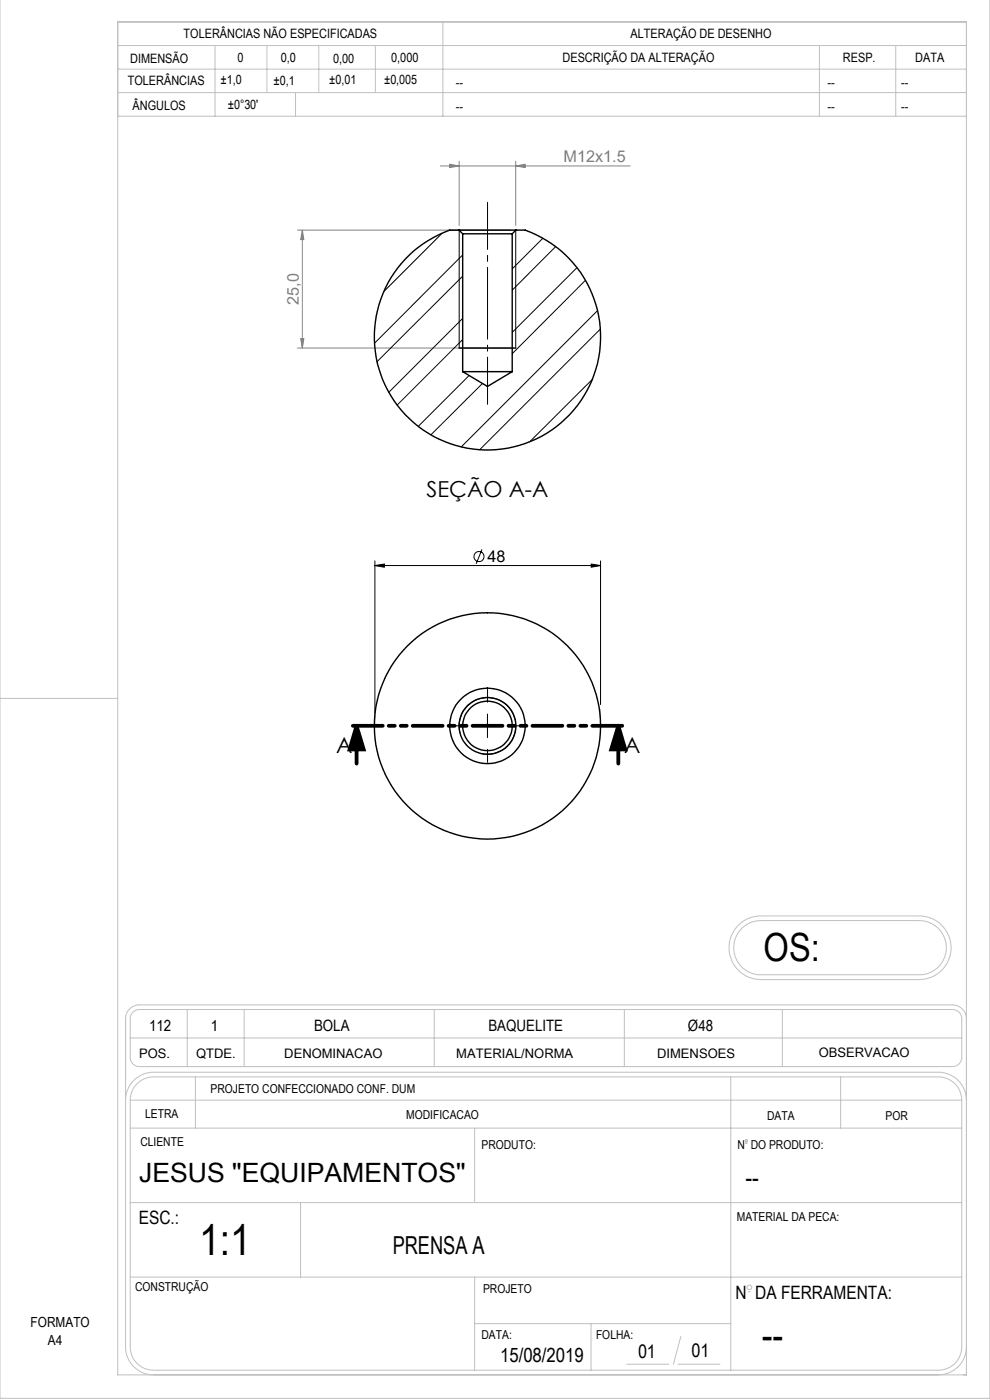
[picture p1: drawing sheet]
<svg xmlns="http://www.w3.org/2000/svg" width="210mm" height="297mm" viewBox="0 0 210 297" stroke-linecap="round" stroke-linejoin="round" font-family="sans-serif">
<g fill="none" stroke="#000" stroke-width=".21">
<path d="M97.4 48.9v24.9M109.4 48.9v24.9M79.5 120l2-.3v.6zM79.5 119v32.2M79.5 120h47.9M102.2 116.6l-1.2 3M125.4 119.7l2 .3-2 .3zM127.4 119v30.5M97.6 155.5a6 6 0 0 1 5.3-7.5 6 6 0 0 1 6.5 6.6 6 6 0 0 1-7.6 5.2M100.9 154h5M103.4 151.5v5"/>
<circle cx="101.6" cy="118.1" r="1.08"/>
</g>
<path d="M75.6 154l1.6 5h-3zM131.2 154l1.4 5h-3z" fill="none" stroke="#000" stroke-width=".8" stroke-linecap="butt"/>
<g fill="none" stroke="#c0c0c0" stroke-width=".21">
<path d="M210 -.1v296.7h-210v-296.6M25 4.7h180v287h-180zM25 9.7h180M25 19.6h180M25 14.7h180M45.6 9.7v15M56.6 9.7v9.9M62.7 19.6v5.1M67.6 9.7v9.9M79.6 9.7v9.9M93.9 4.7v20M173.8 9.7v15"/>
<path d="M190 9.7v15M25 24.7h180M0 148.2h25M79.7 150.5l-.3 3.5M127.4 150.5v3.5M156.7 196.2l.5-.5a6.7 6.7 0 0 1 4.2-1.4h33.6a6.8 6.8 0 0 1 6.8 6.8 6.8 6.8 0 0 1-6.8 6.7h-33.6a6.8 6.8 0 0 1-6.2-4.2 6.8 6.8 0 0 1 1.5-7.4zM157.4 196.9l.2-.2a5.6 5.6 0 0 1 3.8-1.4h33.6a5.8 5.8 0 0 1 5.7 5.7 5.8 5.8 0 0 1-5.7 5.8h-33.6a5.8 5.8 0 0 1-5.3-3.6 5.8 5.8 0 0 1 1.3-6.3zM28.3 214.7l1.1-.5h172.8a1.93 1.93 0 0 1 1.8 1.9v8.4a1.93 1.93 0 0 1-2 1.8h-172.4a1.92 1.92 0 0 1-2-2v-8.2a1.81 1.81 0 0 1 .7-1.4zM39.7 214.2v12.1M51.8 214.2v12.1M92.1 214.2v12.1M132.4 214.2v12.1"/>
<path d="M165.9 214.2v12.1M205 216.1a2.94 2.94 0 0 0-3-2.9h-172.4a2.94 2.94 0 0 0-3 2.9v69.6a6 6 0 0 0 6 6M26.6 233.4a6 6 0 0 1 6-5.9h166.5a6 6 0 0 1 5.9 5.9M27.6 233.4a4.9 4.9 0 0 1 5-4.9h166.5a4.9 4.9 0 0 1 4.9 4.9M27.6 233.4v52.3a4.9 4.9 0 0 0 5 5h166.5a4.9 4.9 0 0 0 4.9-5v-52.3M27.6 239.3h176.4M27.6 233.4h176.4M27.6 220.2h176.4M41.5 228.5v10.8M100.7 239.3v15.8M155 228.5v62.2M178.3 228.5v10.8"/>
<path d="M27.6 255.1h176.4M63.7 255.1v15.8M158.2 242.6h.2M27.6 270.9h176.4M100.7 270.9v19.8M158.7 274h.5M100.7 280.8h54.3M125.4 280.8v9.9M133 289.4h8.9M143.8 289.4h8.9M144.4 283.5l-1.6 5.9M205 285.7a6 6 0 0 1-5.9 6"/>
<circle cx="158.3" cy="242.1" r=".25"/>
<circle cx="159" cy="273.1" r=".5"/>
</g>
<path d="M93.4 35.2h40.3M95.4 34.9l2 .3-2 .4zM97.4 34.2v13.6M109.4 35.2l2-.3v.7zM109.4 34.2v13.6M63.1 48.8h45.3M64.1 48.8v25M64.1 48.8l.4 2h-.7zM63.1 73.8h45.3M63.8 71.8h.7l-.4 2z" fill="none" stroke="#808080" stroke-width=".21"/>
<path d="M103.4 85.8v-42.9" fill="none" stroke="#000" stroke-width=".21" stroke-dasharray="15.2 1.3 1.3 1.3" stroke-dashoffset="5.2"/>
<path d="M75.6 154v8M131.2 154v8" fill="none" stroke="#000" stroke-width=".8"/>
<path d="M133.2 154h-59.5" fill="none" stroke="#000" stroke-width=".8" stroke-dasharray="6.3 1.3 1.3 1.3 1.3 1.3" stroke-dashoffset="-1.2"/>
<path d="M98.4 154h-2.7M103.4 149v-2.8M103.4 159v2.7M108.4 154h2.8" fill="none" stroke="#000" stroke-width=".21" stroke-dasharray="15.2 1.3 1.3 1.3"/>
<path d="M97.4 73.8h12" fill="none" stroke="#000" stroke-width=".3"/>
<g fill="#000">
<path d="M79.5 120l2-.3v.6zM125.4 119.7l2 .3-2 .3z"/>
<path d="M131.2 154l1.4 5h-3zM75.6 154l1.6 5h-3z"/>
</g>
<g fill="#808080">
<path d="M109.4 35.2l2-.3v.7zM95.4 34.9l2 .3-2 .4z"/>
<path d="M64.1 48.8l.4 2h-.7zM63.8 71.8h.7l-.4 2z"/>
</g>
<g fill="none" stroke="#000" stroke-width=".3">
<path d="M97.4 48.8h-2a24 24 0 0 0-11.3 36.9 24 24 0 0 0 38.6 0 24 24 0 0 0-11.3-36.9h-2M97.4 48.8h12M97.4 48.8l.7 .8M98.1 49.6h10.6M98.1 49.6v29.2M108.7 49.6v29.2M109.4 48.8l-.7 .8M98.1 78.8h10.6M98.1 78.8l5.3 3.2 5.3-3.2"/>
<circle cx="103.4" cy="154" r="6"/>
<circle cx="103.4" cy="154" r="8"/>
<circle cx="103.4" cy="154" r="24"/>
<circle cx="103.4" cy="154" r="5.3"/>
</g>
<g fill="none" stroke="#000" stroke-width=".21">
<path d="M93.8 49.5l-12.4 12.3M98.1 54.1l-18.7 18.7M98.1 58.6l-18.1 18.1M115.1 50.5l-6.4 6.5M117.9 52.3l-9.2 9.3M122.4 56.8l-13.7 13.7M124.2 59.5l-15.5 15.5M98.1 67.6l-15.6 15.6M98.1 72l-13.9 13.9M99.5 79.7l-10.8 10.7M126.8 65.9l-29 28.9M127.4 69.8l-25.7 25.6"/>
<path d="M102.3 81.3l-10.9 10.9M125.7 80.5l-13.3 13.2"/>
</g>
<g font-size="9.4">
<text x="42.2" y="266.1">1:1</text>
<text x="161.6" y="286.5">--</text>
</g>
<text font-size="8.2" x="162" y="203.8">OS:</text>
<text font-size="5.9" x="158.1" y="251.9">--</text>
<text font-size="5.6" x="29.5" y="250.7">JESUS &quot;EQUIPAMENTOS&quot;</text>
<text font-size="5.3" x="83.3" y="265.9">PRENSA A</text>
<g font-size="4.7">
<text x="90.5" y="105.4">SEÇÃO A-A</text>
<text x="71.3" y="159.8">A</text>
<text x="132.4" y="159.8">A</text>
</g>
<text font-size="4.2" x="106.1" y="288.9">15/08/2019</text>
<g font-size="4.1">
<text x="146.7" y="287.9">01</text>
<text x="135.3" y="288.1">01</text>
</g>
<g font-size="3.9">
<text x="29.4" y="259.7">ESC.:</text>
<text x="156" y="275.6">N DA FERRAMENTA:</text>
</g>
<g font-size="3.4" fill="#808080">
<text x="119.6" y="34.4">M12x1.5</text>
<text x="63.4" y="64.7" transform="rotate(-90 63.4 64.7)">25,0</text>
</g>
<text font-size="3.4" x="103.4" y="119.2">48</text>
<g font-size="3.3">
<text x="31.6" y="218.8">112</text>
<text x="44.7" y="218.8">1</text>
<text x="66.6" y="218.8">BOLA</text>
<text x="103.6" y="218.8">BAQUELITE</text>
<text x="145.9" y="218.8">Ø48</text>
</g>
<g font-size="3">
<text x="6.5" y="281.4">FORMATO</text>
<text x="10.2" y="285.4">A4</text>
</g>
<g font-size="2.8">
<text x="29.5" y="224.4">POS.</text>
<text x="41.6" y="224.4">QTDE.</text>
<text x="60.3" y="224.4">DENOMINACAO</text>
<text x="96.8" y="224.4">MATERIAL/NORMA</text>
<text x="139.4" y="224.3">DIMENSOES</text>
<text x="173.7" y="224.2">OBSERVACAO</text>
</g>
<g font-size="2.7">
<text x="38.9" y="8.1">TOLERÂNCIAS NÃO ESPECIFICADAS</text>
<text x="133.8" y="8.1">ALTERAÇÃO DE DESENHO</text>
<text x="27.6" y="13.4">DIMENSÃO</text>
<text x="46.8" y="17.8">±1,0</text>
<text x="50.4" y="13.1">0</text>
<text x="58" y="18">±0,1</text>
<text x="59.6" y="13.2">0,0</text>
<text x="69.8" y="17.8">±0,01</text>
<text x="70.7" y="13.3">0,00</text>
<text x="81.5" y="17.9">±0,005</text>
<text x="83" y="13.2">0,000</text>
<text x="119.3" y="13.2">DESCRIÇÃO DA ALTERAÇÃO</text>
<text x="178.8" y="13.2">RESP.</text>
<text x="194.2" y="13.2">DATA</text>
<text x="27.1" y="18.1">TOLERÂNCIAS</text>
<text x="28.1" y="23.2">ÂNGULOS</text>
<text x="48.3" y="23.1">±0°30'</text>
<text x="96.7" y="18.5">--</text>
<text x="96.7" y="23.5">--</text>
<text x="175.5" y="18.5">--</text>
<text x="175.5" y="23.5">--</text>
<text x="191.1" y="18.5">--</text>
<text x="191.1" y="23.5">--</text>
</g>
<g font-size="2.6">
<text x="44.7" y="231.9">PROJETO CONFECCIONADO CONF. DUM</text>
<text x="30.8" y="237.2">LETRA</text>
<text x="86.2" y="237.3">MODIFICACAO</text>
<text x="162.7" y="237.6">DATA</text>
<text x="187.8" y="237.6">POR</text>
<text x="29.8" y="243.1">CLIENTE</text>
<text x="102.1" y="243.7">PRODUTO:</text>
<text x="156.4" y="243.7">N DO PRODUTO:</text>
<text x="156.3" y="259.1">MATERIAL DA PECA:</text>
<text x="28.7" y="273.8">CONSTRUÇÃO</text>
<text x="102.5" y="274.2">PROJETO</text>
<text x="102.1" y="284.1">DATA:</text>
<text x="126.4" y="284.1">FOLHA:</text>
</g>
</svg>
